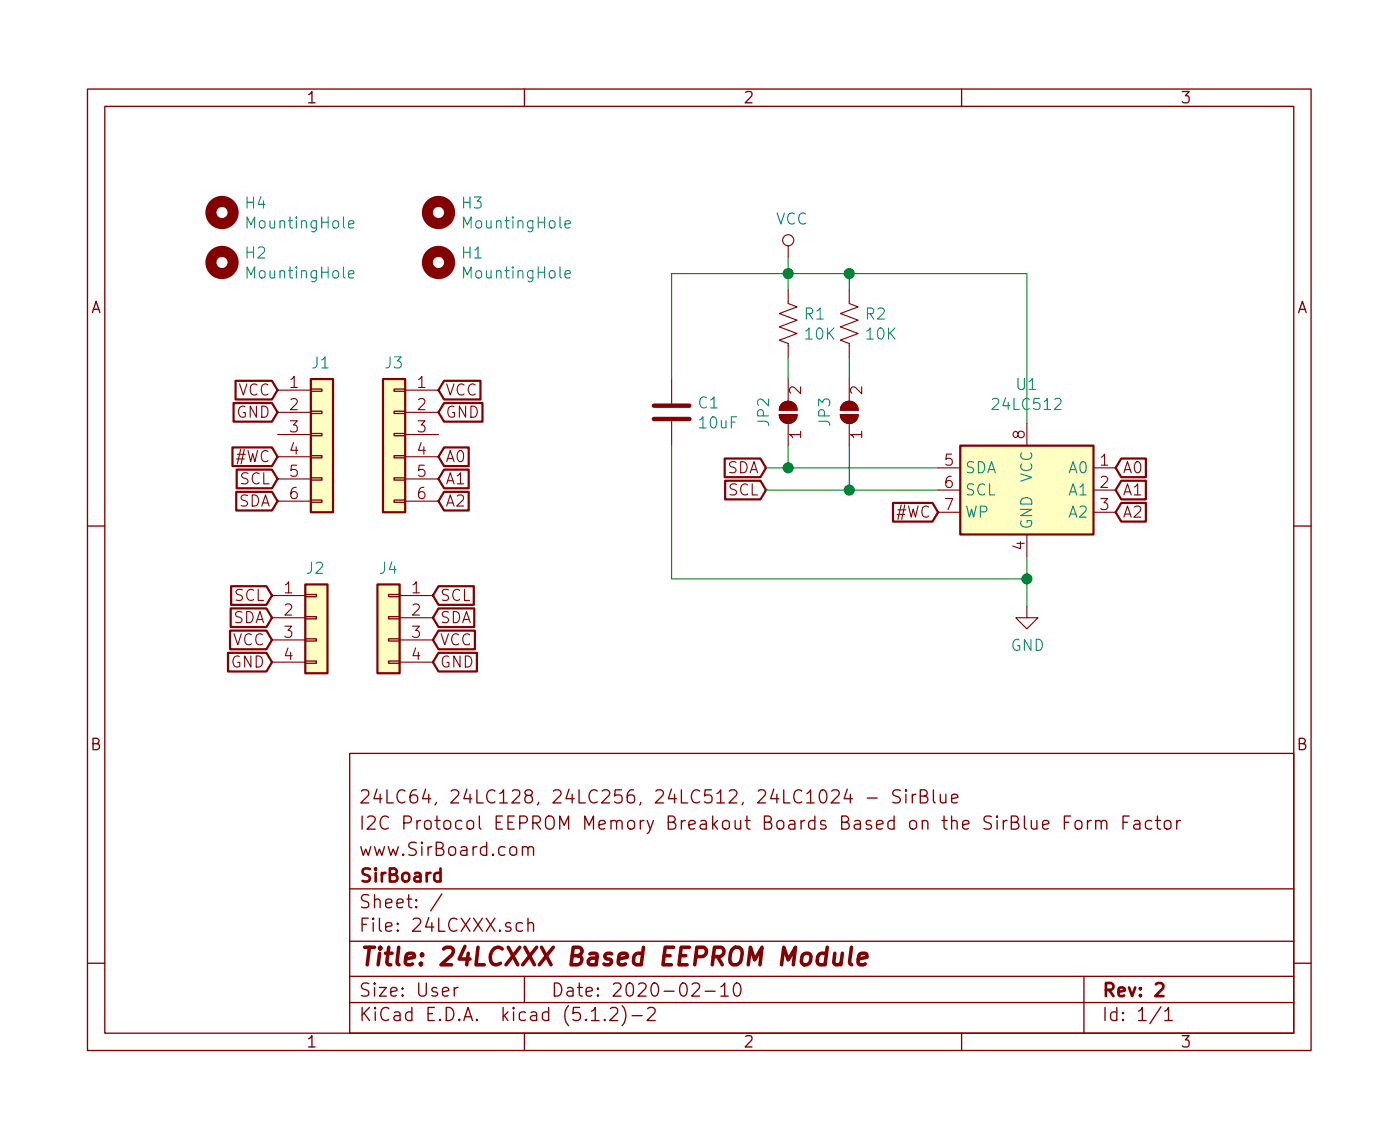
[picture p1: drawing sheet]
EESchema Schematic File Version 4
LIBS:24LCXXX-cache
EELAYER 29 0
EELAYER END
$Descr User 6299 5118
encoding utf-8
Sheet 1 1
Title "24LCXXX Based EEPROM Module"
Date "2020-02-10"
Rev "2"
Comp "SirBoard"
Comment1 "www.SirBoard.com"
Comment2 "I2C Protocol EEPROM Memory Breakout Boards Based on the SirBlue Form Factor"
Comment3 "24LC64, 24LC128, 24LC256, 24LC512, 24LC1024 - SirBlue"
Comment4 ""
$EndDescr
Text GLabel 1950 2975 2    50   Input ~ 0
GND
Text GLabel 1950 2875 2    50   Input ~ 0
VCC
Text GLabel 1225 2975 0    50   Input ~ 0
GND
Text GLabel 1225 2875 0    50   Input ~ 0
VCC
$Comp
L Connector_Generic:Conn_01x04 J4
U 1 1
P 1750 2775
F 0 "J4" H 1750 3000 50  0000 C CNN
F 1 "Conn_01x04" H 1829 2677 50  0001 L CNN
F 2 "SirBoardLibrary:SirBlue_Connector" H 1750 2775 50  0001 C CNN
F 3 "~" H 1750 2775 50  0001 C CNN
F 4 "C160404" H 1750 2775 50  0001 C CNN "Part"
	1    1750 2775
	-1   0    0    -1  
$EndComp
$Comp
L Connector_Generic:Conn_01x04 J2
U 1 1
P 1425 2775
F 0 "J2" H 1375 3000 50  0000 L CNN
F 1 "Conn_01x04" H 1504 2677 50  0001 L CNN
F 2 "SirBoardLibrary:SirBlue_Connector" H 1425 2775 50  0001 C CNN
F 3 "~" H 1425 2775 50  0001 C CNN
F 4 "C160404" H 1425 2775 50  0001 C CNN "Part"
	1    1425 2775
	1    0    0    -1  
$EndComp
$Comp
L Connector_Generic:Conn_01x06 J3
U 1 1
P 1775 1950
F 0 "J3" H 1775 2275 50  0000 C CNN
F 1 "Conn_01x06" H 1854 1852 50  0001 L CNN
F 2 "Connector_PinHeader_2.54mm:PinHeader_1x06_P2.54mm_Vertical" H 1775 1950 50  0001 C CNN
F 3 "~" H 1775 1950 50  0001 C CNN
	1    1775 1950
	-1   0    0    -1  
$EndComp
$Comp
L Connector_Generic:Conn_01x06 J1
U 1 1
P 1450 1950
F 0 "J1" H 1400 2275 50  0000 L CNN
F 1 "Conn_01x06" H 1529 1852 50  0001 L CNN
F 2 "Connector_PinHeader_2.54mm:PinHeader_1x06_P2.54mm_Vertical" H 1450 1950 50  0001 C CNN
F 3 "~" H 1450 1950 50  0001 C CNN
	1    1450 1950
	1    0    0    -1  
$EndComp
$Comp
L Mechanical:MountingHole H1
U 1 1
P 1975 1175
F 0 "H1" H 2075 1220 50  0000 L CNN
F 1 "MountingHole" H 2075 1130 50  0000 L CNN
F 2 "SirBoardLibrary:MountingHole_M2.5_SirBoard" H 1975 1175 50  0001 C CNN
F 3 "~" H 1975 1175 50  0001 C CNN
	1    1975 1175
	1    0    0    -1  
$EndComp
$Comp
L Mechanical:MountingHole H2
U 1 1
P 1000 1175
F 0 "H2" H 1100 1220 50  0000 L CNN
F 1 "MountingHole" H 1100 1130 50  0000 L CNN
F 2 "SirBoardLibrary:MountingHole_M2.5_SirBoard" H 1000 1175 50  0001 C CNN
F 3 "~" H 1000 1175 50  0001 C CNN
	1    1000 1175
	1    0    0    -1  
$EndComp
Text GLabel 1250 1850 0    50   Input ~ 0
GND
$Comp
L Mechanical:MountingHole H3
U 1 1
P 1975 950
F 0 "H3" H 2075 995 50  0000 L CNN
F 1 "MountingHole" H 2075 905 50  0000 L CNN
F 2 "SirBoardLibrary:MountingHole_M2.5_SirBoard" H 1975 950 50  0001 C CNN
F 3 "~" H 1975 950 50  0001 C CNN
	1    1975 950 
	1    0    0    -1  
$EndComp
$Comp
L Mechanical:MountingHole H4
U 1 1
P 1000 950
F 0 "H4" H 1100 995 50  0000 L CNN
F 1 "MountingHole" H 1100 905 50  0000 L CNN
F 2 "SirBoardLibrary:MountingHole_M2.5_SirBoard" H 1000 950 50  0001 C CNN
F 3 "~" H 1000 950 50  0001 C CNN
	1    1000 950 
	1    0    0    -1  
$EndComp
Text GLabel 1250 1750 0    50   Input ~ 0
VCC
$Comp
L power:GND #PWR0106
U 1 1
P 4625 2725
F 0 "#PWR0106" H 4625 2475 50  0001 C CNN
F 1 "GND" H 4629 2553 50  0000 C CNN
F 2 "" H 4625 2725 50  0001 C CNN
F 3 "" H 4625 2725 50  0001 C CNN
	1    4625 2725
	1    0    0    -1  
$EndComp
Text GLabel 3450 2100 0    50   Input ~ 0
SDA
Text GLabel 3450 2200 0    50   Input ~ 0
SCL
$Comp
L Device:R_US R2
U 1 1
P 3825 1450
F 0 "R2" H 3893 1495 50  0000 L CNN
F 1 "10K" H 3893 1405 50  0000 L CNN
F 2 "Resistor_SMD:R_0603_1608Metric" V 3865 1440 50  0001 C CNN
F 3 "~" H 3825 1450 50  0001 C CNN
F 4 "C99198" H 3825 1450 50  0001 C CNN "Part"
	1    3825 1450
	1    0    0    -1  
$EndComp
$Comp
L Device:R_US R1
U 1 1
P 3550 1450
F 0 "R1" H 3618 1495 50  0000 L CNN
F 1 "10K" H 3618 1405 50  0000 L CNN
F 2 "Resistor_SMD:R_0603_1608Metric" V 3590 1440 50  0001 C CNN
F 3 "~" H 3550 1450 50  0001 C CNN
F 4 "C99198" H 3550 1450 50  0001 C CNN "Part"
	1    3550 1450
	1    0    0    -1  
$EndComp
Wire Wire Line
	3550 1300 3550 1225
Wire Wire Line
	3825 1300 3825 1225
$Comp
L Device:C C1
U 1 1
P 3025 1850
F 0 "C1" H 3140 1895 50  0000 L CNN
F 1 "10uF" H 3140 1805 50  0000 L CNN
F 2 "Capacitor_SMD:C_0805_2012Metric" H 3063 1700 50  0001 C CNN
F 3 "~" H 3025 1850 50  0001 C CNN
F 4 "C95841" H 3025 1850 50  0001 C CNN "Part"
	1    3025 1850
	1    0    0    -1  
$EndComp
$Comp
L Jumper:SolderJumper_2_Open JP2
U 1 1
P 3550 1850
F 0 "JP2" H 3550 1963 50  0000 C CNN
F 1 "SolderJumper_2_Open" H 3550 1963 50  0001 C CNN
F 2 "Jumper:SolderJumper-2_P1.3mm_Open_RoundedPad1.0x1.5mm" H 3550 1850 50  0001 C CNN
F 3 "~" H 3550 1850 50  0001 C CNN
	1    3550 1850
	0    -1   -1   0   
$EndComp
$Comp
L Jumper:SolderJumper_2_Open JP3
U 1 1
P 3825 1850
F 0 "JP3" H 3825 1963 50  0000 C CNN
F 1 "SolderJumper_2_Open" H 3825 1963 50  0001 C CNN
F 2 "Jumper:SolderJumper-2_P1.3mm_Open_RoundedPad1.0x1.5mm" H 3825 1850 50  0001 C CNN
F 3 "~" H 3825 1850 50  0001 C CNN
	1    3825 1850
	0    -1   -1   0   
$EndComp
Wire Wire Line
	3825 1700 3825 1600
Wire Wire Line
	3550 1600 3550 1700
Connection ~ 3550 2100
Connection ~ 3825 2200
Wire Wire Line
	3450 2100 3550 2100
Wire Wire Line
	3450 2200 3825 2200
Wire Wire Line
	3550 2000 3550 2100
Wire Wire Line
	3825 2000 3825 2200
Wire Wire Line
	3550 1225 3825 1225
Text GLabel 1975 1850 2    50   Input ~ 0
GND
Text GLabel 1975 1750 2    50   Input ~ 0
VCC
Wire Wire Line
	3550 2100 4225 2100
Wire Wire Line
	3825 2200 4225 2200
Text GLabel 1975 2050 2    50   Input ~ 0
A0
Text GLabel 1250 2050 0    50   Input ~ 0
#WC
Text GLabel 1250 2250 0    50   Input ~ 0
SDA
Text GLabel 1250 2150 0    50   Input ~ 0
SCL
Text GLabel 1950 2775 2    50   Input ~ 0
SDA
Text GLabel 1950 2675 2    50   Input ~ 0
SCL
Text GLabel 1225 2775 0    50   Input ~ 0
SDA
Text GLabel 1225 2675 0    50   Input ~ 0
SCL
Text GLabel 4225 2300 0    50   Input ~ 0
#WC
$Comp
L power:VCC #PWR0101
U 1 1
P 3550 1150
F 0 "#PWR0101" H 3550 1000 50  0001 C CNN
F 1 "VCC" H 3567 1323 50  0000 C CNN
F 2 "" H 3550 1150 50  0001 C CNN
F 3 "" H 3550 1150 50  0001 C CNN
	1    3550 1150
	1    0    0    -1  
$EndComp
Wire Wire Line
	3550 1150 3550 1225
Connection ~ 3550 1225
Wire Wire Line
	3825 1225 4625 1225
Wire Wire Line
	4625 1225 4625 1900
Connection ~ 3825 1225
Wire Wire Line
	3550 1225 3025 1225
Wire Wire Line
	3025 1700 3025 1225
Connection ~ 4625 2600
Wire Wire Line
	4625 2600 4625 2725
Text GLabel 1975 2150 2    50   Input ~ 0
A1
Text GLabel 1975 2250 2    50   Input ~ 0
A2
Text GLabel 5025 2100 2    50   Input ~ 0
A0
Text GLabel 5025 2200 2    50   Input ~ 0
A1
Text GLabel 5025 2300 2    50   Input ~ 0
A2
$Comp
L Memory_EEPROM:24LC512 U1
U 1 1
P 4625 2200
F 0 "U1" H 4625 2678 50  0000 C CNN
F 1 "24LC512" H 4625 2588 50  0000 C CNN
F 2 "Package_SO:SOIC-8_3.9x4.9mm_P1.27mm" H 4625 2200 50  0001 C CNN
F 3 "http://ww1.microchip.com/downloads/en/DeviceDoc/21754M.pdf" H 4625 2200 50  0001 C CNN
F 4 "C7999; C79984; C79989; C79990; C79991" H 4625 2200 50  0001 C CNN "Part"
	1    4625 2200
	-1   0    0    -1  
$EndComp
Wire Wire Line
	4625 2500 4625 2600
Wire Wire Line
	3025 2000 3025 2600
Wire Wire Line
	3025 2600 4625 2600
$EndSCHEMATC
